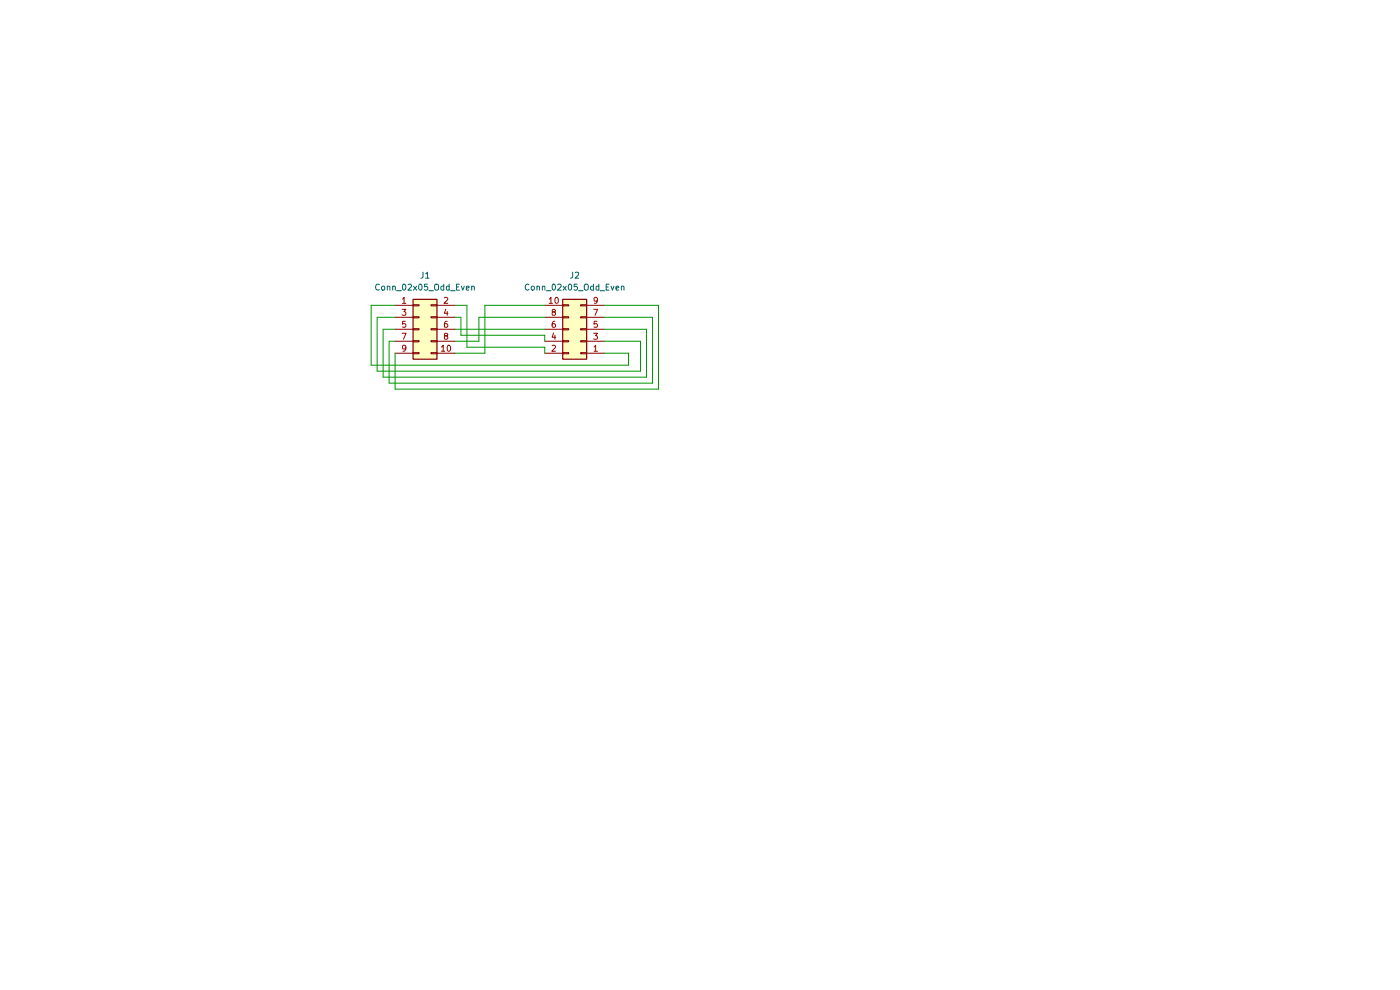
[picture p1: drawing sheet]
(kicad_sch
 (version 20260306)
 (generator "eeschema")
 (generator_version "10.0")
 (paper "A4")
 (lib_symbols
  (symbol "Connector_Generic:Conn_02x05_Odd_Even"
   (pin_names
    (offset 1.016) (hide yes)) (exclude_from_sim no) (in_bom yes) (on_board yes)
   (in_pos_files yes)
   (duplicate_pin_numbers_are_jumpers no)
   (property "Reference" "J" (at 1.27 7.62 0) (show_name no) (do_not_autoplace no) (effects (font (size 1.27 1.27))))
   (property "Value" "Conn_02x05_Odd_Even" (at 1.27 -7.62 0) (show_name no) (do_not_autoplace no) (effects (font (size 1.27 1.27))))
   (property "Footprint" "" (at 0 0 0) (show_name no) (do_not_autoplace no) (hide yes) (effects (font (size 1.27 1.27))))
   (property "Datasheet" "" (at 0 0 0) (show_name no) (do_not_autoplace no) (hide yes) (effects (font (size 1.27 1.27))))
   (property "Description" "Generic connector, double row, 02x05, odd/even pin numbering scheme (row 1 odd numbers, row 2 even numbers), script generated (kicad-library-utils/schlib/autogen/connector/)" (at 0 0 0) (show_name no) (do_not_autoplace no) (hide yes) (effects (font (size 1.27 1.27))))
   (symbol "Conn_02x05_Odd_Even_1_1"
    (rectangle (start -1.27 6.35) (end 3.81 -6.35) (stroke (width 0.254) (type default)) (fill (type background)))
    (rectangle (start -1.27 5.207) (end 0 4.953) (stroke (width 0.1524) (type default)) (fill (type none)))
    (rectangle (start -1.27 2.667) (end 0 2.413) (stroke (width 0.1524) (type default)) (fill (type none)))
    (rectangle (start -1.27 0.127) (end 0 -0.127) (stroke (width 0.1524) (type default)) (fill (type none)))
    (rectangle (start -1.27 -2.413) (end 0 -2.667) (stroke (width 0.1524) (type default)) (fill (type none)))
    (rectangle (start -1.27 -4.953) (end 0 -5.207) (stroke (width 0.1524) (type default)) (fill (type none)))
    (rectangle (start 3.81 5.207) (end 2.54 4.953) (stroke (width 0.1524) (type default)) (fill (type none)))
    (rectangle (start 3.81 2.667) (end 2.54 2.413) (stroke (width 0.1524) (type default)) (fill (type none)))
    (rectangle (start 3.81 0.127) (end 2.54 -0.127) (stroke (width 0.1524) (type default)) (fill (type none)))
    (rectangle (start 3.81 -2.413) (end 2.54 -2.667) (stroke (width 0.1524) (type default)) (fill (type none)))
    (rectangle (start 3.81 -4.953) (end 2.54 -5.207) (stroke (width 0.1524) (type default)) (fill (type none)))
    (pin passive line (at -5.08 5.08 0) (length 3.81) (name "Pin_1" (effects (font (size 1.27 1.27)))) (number "1" (effects (font (size 1.27 1.27)))))
    (pin passive line (at 7.62 5.08 180) (length 3.81) (name "Pin_2" (effects (font (size 1.27 1.27)))) (number "2" (effects (font (size 1.27 1.27)))))
    (pin passive line (at -5.08 2.54 0) (length 3.81) (name "Pin_3" (effects (font (size 1.27 1.27)))) (number "3" (effects (font (size 1.27 1.27)))))
    (pin passive line (at 7.62 2.54 180) (length 3.81) (name "Pin_4" (effects (font (size 1.27 1.27)))) (number "4" (effects (font (size 1.27 1.27)))))
    (pin passive line (at -5.08 0 0) (length 3.81) (name "Pin_5" (effects (font (size 1.27 1.27)))) (number "5" (effects (font (size 1.27 1.27)))))
    (pin passive line (at 7.62 0 180) (length 3.81) (name "Pin_6" (effects (font (size 1.27 1.27)))) (number "6" (effects (font (size 1.27 1.27)))))
    (pin passive line (at -5.08 -2.54 0) (length 3.81) (name "Pin_7" (effects (font (size 1.27 1.27)))) (number "7" (effects (font (size 1.27 1.27)))))
    (pin passive line (at 7.62 -2.54 180) (length 3.81) (name "Pin_8" (effects (font (size 1.27 1.27)))) (number "8" (effects (font (size 1.27 1.27)))))
    (pin passive line (at -5.08 -5.08 0) (length 3.81) (name "Pin_9" (effects (font (size 1.27 1.27)))) (number "9" (effects (font (size 1.27 1.27)))))
    (pin passive line (at 7.62 -5.08 180) (length 3.81) (name "Pin_10" (effects (font (size 1.27 1.27)))) (number "10" (effects (font (size 1.27 1.27))))))
   (embedded_fonts no)))
 (wire
  (pts (xy 135.89 78.74) (xy 80.01 78.74))
  (stroke (width 0) (type default)))
 (wire
  (pts (xy 81.28 69.85) (xy 83.82 69.85))
  (stroke (width 0) (type default)))
 (wire
  (pts (xy 99.06 73.66) (xy 115.57 73.66))
  (stroke (width 0) (type default)))
 (wire
  (pts (xy 82.55 81.28) (xy 82.55 72.39))
  (stroke (width 0) (type default)))
 (wire
  (pts (xy 133.35 77.47) (xy 78.74 77.47))
  (stroke (width 0) (type default)))
 (wire
  (pts (xy 133.35 74.93) (xy 133.35 77.47))
  (stroke (width 0) (type default)))
 (wire
  (pts (xy 97.79 71.12) (xy 115.57 71.12))
  (stroke (width 0) (type default)))
 (wire
  (pts (xy 80.01 78.74) (xy 80.01 67.31))
  (stroke (width 0) (type default)))
 (wire
  (pts (xy 138.43 81.28) (xy 82.55 81.28))
  (stroke (width 0) (type default)))
 (wire
  (pts (xy 101.6 67.31) (xy 115.57 67.31))
  (stroke (width 0) (type default)))
 (wire
  (pts (xy 135.89 72.39) (xy 135.89 78.74))
  (stroke (width 0) (type default)))
 (wire
  (pts (xy 83.82 74.93) (xy 83.82 82.55))
  (stroke (width 0) (type default)))
 (wire
  (pts (xy 96.52 72.39) (xy 101.6 72.39))
  (stroke (width 0) (type default)))
 (wire
  (pts (xy 96.52 67.31) (xy 97.79 67.31))
  (stroke (width 0) (type default)))
 (wire
  (pts (xy 115.57 73.66) (xy 115.57 74.93))
  (stroke (width 0) (type default)))
 (wire
  (pts (xy 139.7 64.77) (xy 139.7 82.55))
  (stroke (width 0) (type default)))
 (wire
  (pts (xy 102.87 74.93) (xy 102.87 64.77))
  (stroke (width 0) (type default)))
 (wire
  (pts (xy 138.43 67.31) (xy 138.43 81.28))
  (stroke (width 0) (type default)))
 (wire
  (pts (xy 128.27 69.85) (xy 137.16 69.85))
  (stroke (width 0) (type default)))
 (wire
  (pts (xy 96.52 69.85) (xy 115.57 69.85))
  (stroke (width 0) (type default)))
 (wire
  (pts (xy 97.79 67.31) (xy 97.79 71.12))
  (stroke (width 0) (type default)))
 (wire
  (pts (xy 78.74 77.47) (xy 78.74 64.77))
  (stroke (width 0) (type default)))
 (wire
  (pts (xy 115.57 71.12) (xy 115.57 72.39))
  (stroke (width 0) (type default)))
 (wire
  (pts (xy 139.7 82.55) (xy 83.82 82.55))
  (stroke (width 0) (type default)))
 (wire
  (pts (xy 128.27 74.93) (xy 133.35 74.93))
  (stroke (width 0) (type default)))
 (wire
  (pts (xy 137.16 80.01) (xy 81.28 80.01))
  (stroke (width 0) (type default)))
 (wire
  (pts (xy 82.55 72.39) (xy 83.82 72.39))
  (stroke (width 0) (type default)))
 (wire
  (pts (xy 81.28 80.01) (xy 81.28 69.85))
  (stroke (width 0) (type default)))
 (wire
  (pts (xy 128.27 67.31) (xy 138.43 67.31))
  (stroke (width 0) (type default)))
 (wire
  (pts (xy 78.74 64.77) (xy 83.82 64.77))
  (stroke (width 0) (type default)))
 (wire
  (pts (xy 80.01 67.31) (xy 83.82 67.31))
  (stroke (width 0) (type default)))
 (wire
  (pts (xy 128.27 64.77) (xy 139.7 64.77))
  (stroke (width 0) (type default)))
 (wire
  (pts (xy 137.16 69.85) (xy 137.16 80.01))
  (stroke (width 0) (type default)))
 (wire
  (pts (xy 128.27 72.39) (xy 135.89 72.39))
  (stroke (width 0) (type default)))
 (wire
  (pts (xy 99.06 64.77) (xy 99.06 73.66))
  (stroke (width 0) (type default)))
 (wire
  (pts (xy 102.87 64.77) (xy 115.57 64.77))
  (stroke (width 0) (type default)))
 (wire
  (pts (xy 96.52 74.93) (xy 102.87 74.93))
  (stroke (width 0) (type default)))
 (wire
  (pts (xy 96.52 64.77) (xy 99.06 64.77))
  (stroke (width 0) (type default)))
 (wire
  (pts (xy 101.6 72.39) (xy 101.6 67.31))
  (stroke (width 0) (type default)))
 (symbol
  (lib_id "Connector_Generic:Conn_02x05_Odd_Even")
  (at 123.19 69.85 180)
  (unit 1)
  (body_style 1)
  (exclude_from_sim no)
  (in_bom yes)
  (on_board yes)
  (in_pos_files yes)
  (dnp no)
  (fields_autoplaced yes)
  (property "Reference" "J2" (at 121.92 58.42 0) (show_name no) (do_not_autoplace no) (effects (font (size 1.27 1.27))))
  (property "Value" "Conn_02x05_Odd_Even" (at 121.92 60.96 0) (show_name no) (do_not_autoplace no) (effects (font (size 1.27 1.27))))
  (property "Footprint" "Connector_IDC:IDC-Header_2x05_P2.54mm_Vertical" (at 123.19 69.85 0) (hide yes) (show_name no) (do_not_autoplace no) (effects (font (size 1.27 1.27))))
  (property "Datasheet" "" (at 123.19 69.85 0) (hide yes) (show_name no) (do_not_autoplace no) (effects (font (size 1.27 1.27))))
  (property "Description" "Generic connector, double row, 02x05, odd/even pin numbering scheme (row 1 odd numbers, row 2 even numbers), script generated (kicad-library-utils/schlib/autogen/connector/)" (at 123.19 69.85 0) (hide yes) (show_name no) (do_not_autoplace no) (effects (font (size 1.27 1.27))))
  (pin "9")
  (pin "4")
  (pin "6")
  (pin "3")
  (pin "7")
  (pin "8")
  (pin "10")
  (pin "1")
  (pin "2")
  (pin "5"))
 (symbol
  (lib_id "Connector_Generic:Conn_02x05_Odd_Even")
  (at 88.9 69.85 0)
  (unit 1)
  (body_style 1)
  (exclude_from_sim no)
  (in_bom yes)
  (on_board yes)
  (in_pos_files yes)
  (dnp no)
  (fields_autoplaced yes)
  (property "Reference" "J1" (at 90.17 58.42 0) (show_name no) (do_not_autoplace no) (effects (font (size 1.27 1.27))))
  (property "Value" "Conn_02x05_Odd_Even" (at 90.17 60.96 0) (show_name no) (do_not_autoplace no) (effects (font (size 1.27 1.27))))
  (property "Footprint" "Connector_IDC:IDC-Header_2x05_P2.54mm_Vertical" (at 88.9 69.85 0) (hide yes) (show_name no) (do_not_autoplace no) (effects (font (size 1.27 1.27))))
  (property "Datasheet" "" (at 88.9 69.85 0) (hide yes) (show_name no) (do_not_autoplace no) (effects (font (size 1.27 1.27))))
  (property "Description" "Generic connector, double row, 02x05, odd/even pin numbering scheme (row 1 odd numbers, row 2 even numbers), script generated (kicad-library-utils/schlib/autogen/connector/)" (at 88.9 69.85 0) (hide yes) (show_name no) (do_not_autoplace no) (effects (font (size 1.27 1.27))))
  (pin "9")
  (pin "4")
  (pin "6")
  (pin "3")
  (pin "7")
  (pin "8")
  (pin "10")
  (pin "1")
  (pin "2")
  (pin "5"))
 (sheet_instances
  (path ""
   (page "1")))
 (embedded_fonts no))
